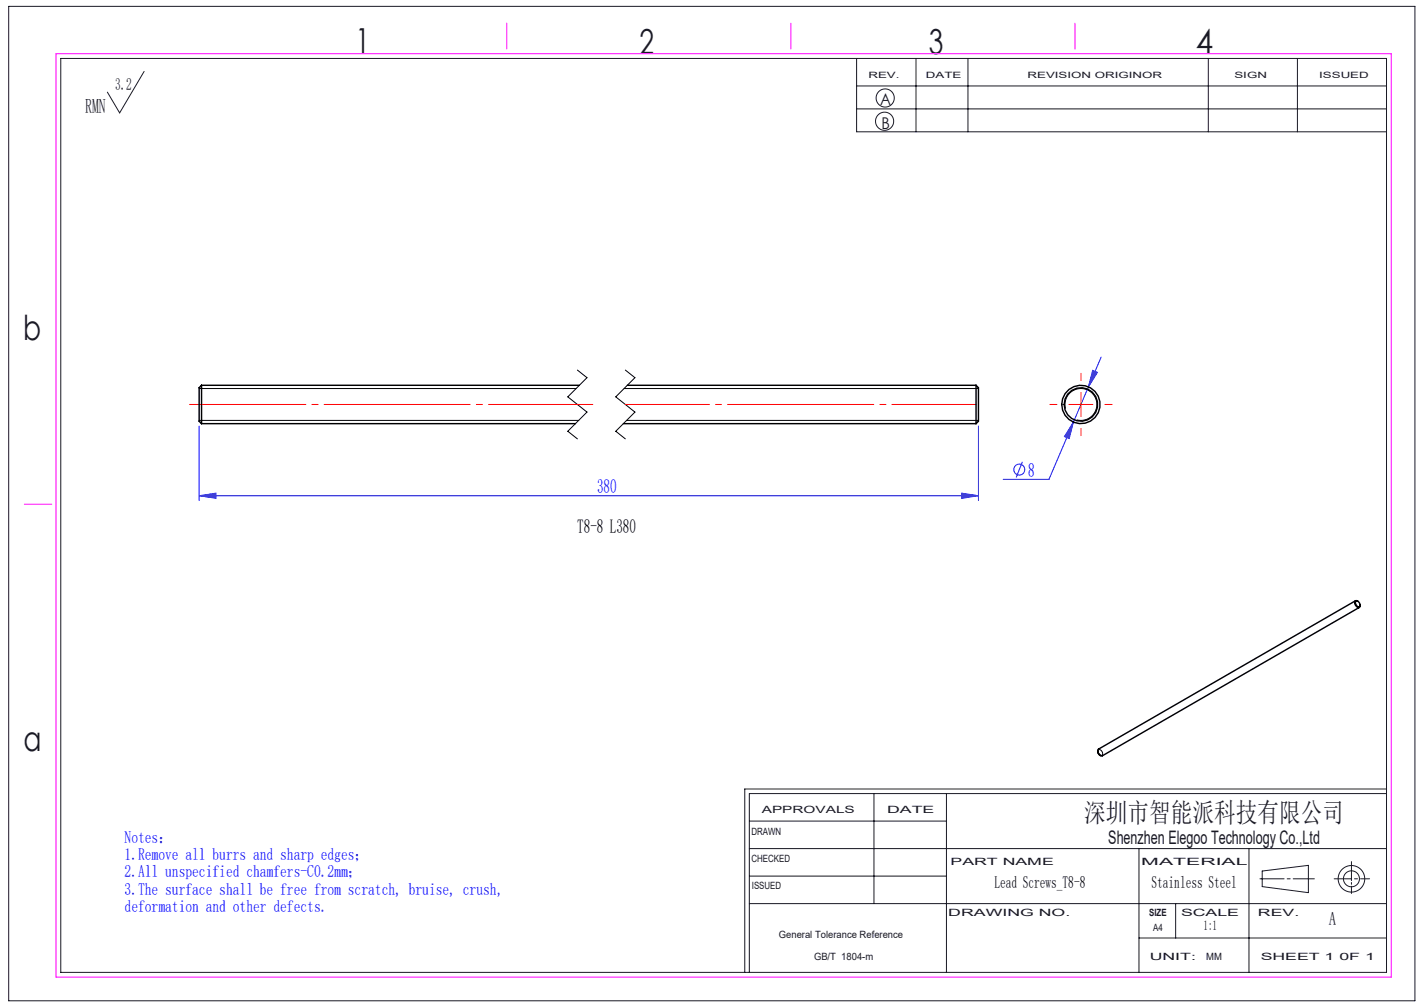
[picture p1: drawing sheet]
<svg xmlns="http://www.w3.org/2000/svg" width="297mm" height="210mm" viewBox="0 0 297 210" stroke-linecap="round" stroke-linejoin="round" font-family="sans-serif">
<g fill="none" stroke="#00f" stroke-width=".21">
<path d="M227.9 77.2l1 .5-1.9 3zM229.7 74.5l-10.9 25.5h-9.6M41.5 88.8v15.6M204.1 88.8v15.6M213.2 96.3l-1.3 3.3M223.9 88l-.9 3.5-1-.5zM41.5 103.4l3.5-.6v1.1zM41.5 103.4h162.6M200.6 102.8l3.5 .6-3.5 .5z"/>
<circle cx="212.6" cy="97.9" r="1.14"/>
</g>
<g fill="none" stroke="#191924" stroke-width=".21">
<path d="M1.8 1.3h293.3v207.4h-293.3zM12.7 12.2h276.5v190.6h-276.5zM30.1 14.9l-5.1 8.6-2.6-4.3M178.7 12.2v15.3h110.5M178.7 17.9h110.5M191.1 12.2v15.3M201.9 12.2v15.3M252 12.2v15.3M270.6 12.2v15.3M178.7 22.7h110.5M156.3 177h132.9M156.3 171.2h41.1"/>
<path d="M182.3 165.5v22.9M197.4 165.5v37.3M237.6 177v25.8M260.5 177v25.8M281.9 179.7v4M289.2 165.5h-132.9v37.3M289.2 164.5h-133.9v38.3M156.3 188.4h132.9M156.3 182.7h41.1M237.6 195.6h51.6M245.2 188.4v7.2M262.8 183.3h5"/>
<path d="M263.3 181.6l9.6-1.1v5.7l-9.6-1.3zM268.5 183.3h.6M269.7 183.3h4.4M278.3 183.3h3.6M281.9 184v.4M281.9 184.8v1.5M282.5 183.3h.6M283.8 183.3h1.9"/>
<circle cx="184.5" cy="25.3" r="1.89"/>
<circle cx="184.6" cy="20.4" r="1.89"/>
<circle cx="281.9" cy="183.3" r="1.67"/>
<circle cx="281.9" cy="183.3" r="2.77"/>
</g>
<path d="M120.4 77.2l2 1.6-4 4 4 3.1-4 4 2 1.6M130.4 77.2l2 1.6-4 4 4 3.1-4 4 2 1.6M41.5 81h78.7M41.5 87.7h79.2M130.2 81h73.9M130.7 87.7h73.4M222.2 85.2a3.3 3.3 0 0 1 3-4.2 3.3 3.3 0 0 1 3.6 3.6 3.3 3.3 0 0 1-4.2 3M229.2 156.4a.7 .7 0 0 1 .7 .3 .7 .7 0 0 1-.2 .8 .83 .83 0 0 1-.5-1.1z" fill="none" stroke="#000" stroke-width=".21"/>
<path d="M11.7 11.2h278.5v192.6h-278.5zM105.7 4.8v5.4M165 4.8v5.4M224.2 4.8v5.4M5.1 105.1h5.7" fill="none" stroke="#f0f" stroke-width=".21"/>
<path d="M225.4 79.3v-1.5M42 84.3h-2.5M220.4 84.3h-1.5M225.4 89.3v1.5M230.4 84.3h1.5" fill="none" stroke="#f00" stroke-width=".21" stroke-dasharray="30.5 1.3 1.3 1.3"/>
<path d="M222.9 84.3h5M225.4 81.8v5" fill="none" stroke="#f00" stroke-width=".21"/>
<path d="M123.6 84.3h-81.6" fill="none" stroke="#f00" stroke-width=".21" stroke-dasharray="30.5 1.3 1.3 1.3" stroke-dashoffset="8.7"/>
<path d="M203.6 84.3h-73.2" fill="none" stroke="#f00" stroke-width=".21" stroke-dasharray="30.5 1.3 1.3 1.3" stroke-dashoffset="13"/>
<path d="M41.5 103.4l3.5-.6v1.1zM200.6 102.8l3.5 .6-3.5 .5zM227.9 77.2l-.9 3.5 1.9-3zM223.9 88l-1.9 3 1 .5z" fill="#00f"/>
<g fill="none" stroke="#000" stroke-width=".3">
<path d="M42 80.3v8M42 80.3l-.5 .5v7l.5 .5M42 88.3h78M42 80.3h78.8M130 88.3h73.6M130.8 80.3h72.8M203.6 80.3v8M203.6 80.3l.5 .5v7l-.5 .5M282.7 125.3l-53.6 30.9a.92 .92 0 0 0 .8 1.4l53.6-30.9M282.7 125.4a.71 .71 0 0 1 .8 .3 .71 .71 0 0 1 0 .9 .91 .91 0 0 1-.8-1.2zM283.2 125.4a.42 .42 0 0 0-.6 0 .42 .42 0 0 0 0 .6 .62 .62 0 0 0 .3 .6 .62 .62 0 0 0 .8-.1v-.3M228.9 156.6a1.08 1.08 0 0 0 .6 1"/>
<circle cx="225.4" cy="84.3" r="3.5"/>
<circle cx="225.4" cy="84.3" r="4"/>
</g>
<g font-size="7.2" fill="#191924">
<text x="74.1" y="11">1</text>
<text x="133.4" y="11.2">2</text>
<text x="193.7" y="11.3">3</text>
<text x="249.4" y="11.3">4</text>
<text x="4.8" y="70.9">b</text>
<text x="4.9" y="156.5">a</text>
</g>
<text font-size="5.6" fill="#191924" x="226.2" y="171.5">深圳市智能派科技有限公司</text>
<text font-size="4.2" fill="#191924" x="17.8" y="23.5">RMN</text>
<g font-size="4.1" fill="#00f">
<text x="214.5" y="99.4">8</text>
<text x="124.5" y="102.8">380</text>
</g>
<text font-size="4.1" x="120.4" y="111.1">T8-8 L380</text>
<g font-size="3.9" fill="#191924">
<text x="231.2" y="176">Shenzhen Elegoo Technology Co.,Ltd</text>
<text x="277.2" y="193">A</text>
</g>
<text font-size="3.5" fill="#191924" x="24" y="18.7">3.2</text>
<g font-size="3.5" fill="#00f">
<text x="26" y="175.7">Notes：</text>
<text x="26" y="179.3">1.Remove all burrs and sharp edges；</text>
<text x="26" y="183">2.All unspecified chamfers-C0.2mm；</text>
<text x="26" y="186.6">3.The surface shall be free from scratch, bruise, crush,</text>
<text x="26" y="190.2">deformation and other defects.</text>
</g>
<g font-size="3.5">
<text x="207.4" y="185.2">Lead Screws_T8-8</text>
<text x="240.2" y="185.2">Stainless Steel</text>
</g>
<g font-size="3.4" fill="#191924">
<text x="183.6" y="22">A</text>
<text x="183.8" y="27">B</text>
</g>
<text font-size="2.8" x="251" y="193.9">1:1</text>
<g font-size="2.1" fill="#191924">
<text x="158.9" y="169.5">APPROVALS</text>
<text x="185" y="169.5">DATE</text>
<text x="156.7" y="174.2">DRAWN</text>
<text x="156.7" y="179.7">CHECKED</text>
<text x="156.8" y="185.4">ISSUED</text>
<text x="198.2" y="180.4">PART NAME</text>
<text x="238" y="180.4">MATERIAL</text>
<text x="197.8" y="191">DRAWING NO.</text>
<text x="239.7" y="191">SIZE</text>
<text x="246.3" y="191">SCALE</text>
<text x="262.4" y="191">REV.</text>
<text x="162.4" y="195.6">General Tolerance Reference</text>
<text x="240.5" y="194.1">A4</text>
<text x="169.8" y="200.2">GB/T 1804-m</text>
<text x="239.8" y="200.2">UNIT:</text>
<text x="251.6" y="200.2">MM</text>
<text x="262.9" y="200.2">SHEET 1 0F 1</text>
</g>
<g font-size="1.8" fill="#191924">
<text x="181.1" y="16.3">REV.</text>
<text x="193.1" y="16.3">DATE</text>
<text x="214.3" y="16.3">REVISION ORIGINOR</text>
<text x="257.5" y="16.3">SIGN</text>
<text x="275.1" y="16.3">ISSUED</text>
</g>
</svg>
